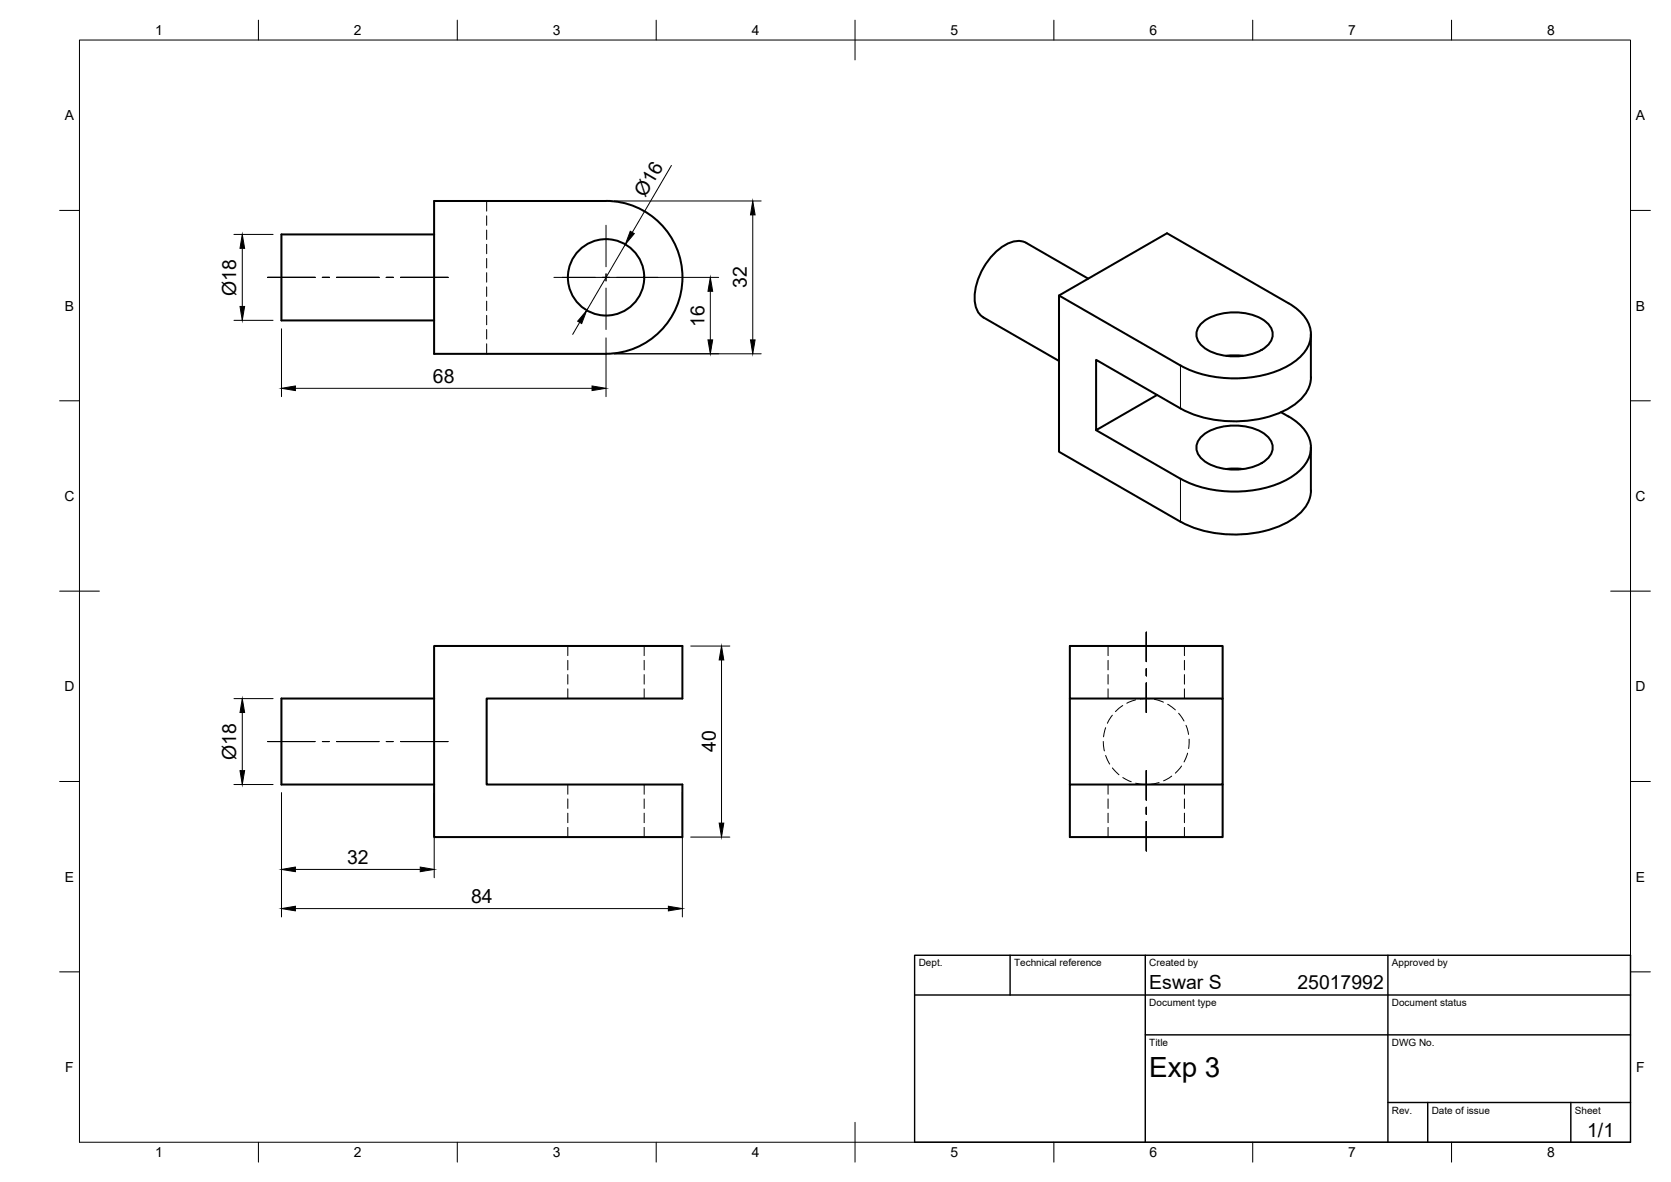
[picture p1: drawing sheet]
<svg xmlns="http://www.w3.org/2000/svg" width="420mm" height="297mm" viewBox="0 0 420 297" stroke-linecap="round" stroke-linejoin="round" font-family="sans-serif">
<!-- layer: Visible -->
<g fill="none" stroke="#000" stroke-width=".51">
<path d="M109.2 58.9h-38.4v21.6h38.4M152.4 50.5h-43.2v38.4h43.2M152.4 50.5a19.2 19.2 0 0 1 19.2 19.2 19.2 19.2 0 0 1-19.2 19.2M258.1 61.1l15.5 8.9M258.1 61.1a5.8 5.8 0 0 0-6.4 1.1 16.6 16.6 0 0 0-6.6 13.7 5 5 0 0 0 2.2 3.9l19 10.9M266.3 74.3l27.1-15.7 30.6 17.6a10.1 10.1 0 0 1 5.6 7.3 8.3 8.3 0 0 1-4.2 7.5 28.7 28.7 0 0 1-21 3.5 25 25 0 0 1-7.6-2.7l-30.5-17.5v39.2l30.5 17.6M302 81.4a13.4 13.4 0 0 1 12-2.5 8.1 8.1 0 0 1 5.8 4 3.9 3.9 0 0 1-1.7 4.4 14.4 14.4 0 0 1-15.4 0 3.7 3.7 0 0 1-.7-5.9zM308.3 89.4l2.4-.1 1.8 .1M329.6 84v10.8M329.6 94.8a9.1 9.1 0 0 1-4.8 7.3 30.1 30.1 0 0 1-24.4 2.2l-3.6-1.7-21.2-12.2v17.7l15.3-8.8M302 109.9a13.4 13.4 0 0 1 12-2.6 8.1 8.1 0 0 1 5.8 4 3.9 3.9 0 0 1-1.7 4.5 14.4 14.4 0 0 1-15.4 0 3.7 3.7 0 0 1-.7-5.9zM308.3 117.9l2.4-.2 1.8 .2"/>
<path d="M322.1 103.6a13.6 13.6 0 0 1 6.9 6.1 7.3 7.3 0 0 1-2.4 8.7 25.2 25.2 0 0 1-17 5.1 27.4 27.4 0 0 1-12.8-3.2l-21.2-12.2M329.6 112.5v10.8M329.6 123.3a9.1 9.1 0 0 1-4.8 7.3 29.8 29.8 0 0 1-28 .5M109.2 175.5h-38.4v21.7h38.4M109.2 162.3h62.4v13.2h-49.2v21.7h49.2v13.2h-62.4zM269 175.5v21.7M307.4 175.5v-13.2h-38.4v13.2h38.4v21.7h-38.4v13.2h38.4v-13.2"/>
<circle cx="152.4" cy="69.7" r="9.6"/>
</g>
<!-- layer: Hidden -->
<g fill="none" stroke="#000" stroke-width=".25">
<path d="M122.4 50.5v2.6M122.4 54.2v2.4M122.4 57.8v2.4M122.4 61.4v2.4M122.4 64.9v2.4M122.4 68.5v2.4M122.4 72.1v2.4M122.4 75.7v2.3M122.4 79.3v2.3M122.4 82.8v2.4M122.4 86.4v2.5M142.8 162.3v2.5"/>
<path d="M142.8 166v2.3M142.8 169.5v2.4M142.8 173.1v2.4M162 162.3v2.5M162 166v2.3M162 169.5v2.4M162 173.1v2.4M278.6 162.3v2.5M278.6 166v2.3M278.6 169.5v2.4M278.6 173.1v2.4M279.7 179.7l-1.3 2.1"/>
<path d="M282.3 177.3l-1.8 1.5M285.5 175.9l-2.2 .8M289.1 175.6h-2.4M290.3 175.8l2.2 .7M293.6 177l1.9 1.4M296.4 179.2l1.3 2M297.8 162.3v2.5M297.8 166v2.3M297.8 169.5v2.4M297.8 173.1v2.4M142.8 197.2v2.4M162 197.2v2.4"/>
<path d="M277.4 186.3l.3 2.4M278 189.9l1 2.1M278 182.9l-.5 2.3M278.6 197.2v2.4M279.7 193l1.6 1.7M282.3 195.4l2.1 1.1M285.6 196.8l2.3 .3M291.4 196.6l-2.3 .5M294.6 195l-2 1.2M297.1 192.5l-1.6 1.8M297.8 197.2v2.4M298.2 182.3l.7 2.3"/>
<path d="M298.6 189.3l-.9 2.2M299 185.7l-.1 2.4M142.8 200.8v2.4M142.8 204.4v2.3M142.8 207.9v2.5M162 200.8v2.4M162 204.4v2.3M162 207.9v2.5M278.6 200.8v2.4M278.6 204.4v2.3M278.6 207.9v2.5M297.8 200.8v2.4"/>
<path d="M297.8 204.4v2.3M297.8 207.9v2.5"/>
</g>
<!-- layer: Visible Narrow -->
<path d="M296.8 91.8v10.8M296.8 120.3v10.8" fill="none" stroke="#000" stroke-width=".25"/>
<!-- layer: BORDER -->
<g fill="none" stroke="#000" stroke-width=".25">
<path d="M20 10.1h390v276.9h-390zM65 5.1v5M115 5.1v5M165 5.1v5M215 5.1v10M265 5.1v5M315 5.1v5M365 5.1v5M15 52.9h5M410 52.9h5M15 100.7h5M410 100.7h5"/>
<path d="M15 148.6h10M405 148.6h10M15 196.4h5M410 196.4h5M15 244.2h5M410 244.2h5M65 287v5M115 287v5M165 287v5M215 282.1v9.9M265 287v5M315 287v5"/>
<path d="M365 287v5"/>
</g>
<!-- layer: TITLEBLOCK -->
<path d="M230 240.1h180v46.9h-180zM230 250h180M254 240.1v9.9M288 240.1v46.9M349 240.1v46.9M288 260.1h122M349 277.1h61M359 277.1v9.9M395 277.1v9.9" fill="none" stroke="#000" stroke-width=".36"/>
<!-- layer: Smart Centers -->
<g fill="none" stroke="#000" stroke-width=".25">
<path d="M152.4 56.6v10.4M67.3 69.7h11.9M81 69.7h1.8M84.6 69.7h10.7M97.1 69.7h1.8M100.7 69.7h12M139.3 69.7h10.4M151.5 69.7h1.8M152.4 68.8v1.8M152.4 72.4v10.4M155 69.7h10.5M288.2 158.9v7.4"/>
<path d="M288.2 168.1v1.7M288.2 171.6v7.5M67.3 186.4h11.9M81 186.4h1.8M84.6 186.4h10.7M97.1 186.4h1.8M100.7 186.4h12M288.2 193.7v7.4M288.2 202.9v1.7M288.2 206.4v7.5"/>
</g>
<!-- layer: FD_Dimensions -->
<g fill="none" stroke="#000" stroke-width=".25">
<path d="M58.8 58.9h9.9M154.5 50.5h36.9M168.8 41.6l-9.8 16.8M189.3 54v31.4M60.9 62.4v14.6M141.4 69.7h39.3M157.2 61.4l-9.7 16.6M178.6 73.2v12.2M58.8 80.5h9.9M70.8 82.6v17.1M74.3 97.6h74.6M145.8 81l-1.8 3"/>
<path d="M152.4 84.9v14.8M154.5 88.9h36.9M58.8 175.6h9.9M60.9 179.1v14.6M173.7 162.4h9.8M181.4 165.8v41M58.8 197.2h9.9M70.8 199.2v31.2M109.2 199.2v21.4M171.6 199.2v31.2M74.3 218.5h31.4M173.7 210.4h9.8"/>
<path d="M74.3 228.3h93.8"/>
</g>
<g fill="#000" stroke="#000" stroke-width=".25">
<path d="M158.5 58.1l1 .6-2.3 2.7zM189.3 50.5l.6 3.5h-1.2zM60.3 77h1.2l-.6 3.5zM60.9 58.9l.6 3.5h-1.2zM178.6 69.7l.6 3.5h-1.2zM70.8 97.6l3.5-.6v1.2zM147.5 78l-1.2 3.3-1.1-.6zM148.9 97l3.5 .6-3.5 .6zM178 85.4h1.2l-.6 3.5zM188.7 85.4h1.2l-.6 3.5zM60.9 175.6l.6 3.5h-1.2zM181.4 162.4l.6 3.4h-1.2z"/>
<path d="M60.3 193.7h1.2l-.6 3.5zM70.8 218.5l3.5-.6v1.2zM105.7 217.9l3.5 .6-3.5 .6zM180.8 206.8h1.2l-.6 3.6zM70.8 228.3l3.5-.6v1.2zM168.1 227.7l3.5 .6-3.5 .6z"/>
</g>
<text font-size="7" x="289" y="270.6">Exp 3</text>
<g font-size="4.9">
<text x="162.2" y="49.8" transform="rotate(-60 162.2 49.8)">Ø16</text>
<text x="59.4" y="74.3" transform="rotate(-90 59.4 74.3)">Ø18</text>
<text x="187.8" y="72.4" transform="rotate(-90 187.8 72.4)">32</text>
<text x="177.1" y="82.2" transform="rotate(-90 177.1 82.2)">16</text>
<text x="108.9" y="96.1">68</text>
<text x="59.4" y="191" transform="rotate(-90 59.4 191)">Ø18</text>
<text x="180" y="189" transform="rotate(-90 180 189)">40</text>
<text x="87.3" y="217">32</text>
<text x="118.5" y="226.9">84</text>
<text x="289" y="248.5">Eswar S</text>
<text x="326.2" y="248.5">25017992</text>
<text x="399.1" y="285.7">1/1</text>
</g>
<g font-size="3.5">
<text x="39" y="8.8">1</text>
<text x="89" y="8.8">2</text>
<text x="139" y="8.8">3</text>
<text x="189" y="8.8">4</text>
<text x="239" y="8.8">5</text>
<text x="289" y="8.8">6</text>
<text x="339" y="8.8">7</text>
<text x="389" y="8.8">8</text>
<text x="16.3" y="30.2">A</text>
<text x="411.3" y="30.2">A</text>
<text x="16.3" y="78">B</text>
<text x="411.3" y="78">B</text>
<text x="16.2" y="125.9">C</text>
<text x="411.2" y="125.9">C</text>
<text x="16.2" y="173.7">D</text>
<text x="411.2" y="173.7">D</text>
<text x="16.3" y="221.6">E</text>
<text x="411.3" y="221.6">E</text>
<text x="16.4" y="269.4">F</text>
<text x="411.4" y="269.4">F</text>
<text x="39" y="290.8">1</text>
<text x="89" y="290.8">2</text>
<text x="139" y="290.8">3</text>
<text x="189" y="290.8">4</text>
<text x="239" y="290.8">5</text>
<text x="289" y="290.8">6</text>
<text x="339" y="290.8">7</text>
<text x="389" y="290.8">8</text>
</g>
<g font-size="2.5">
<text x="231" y="242.9">Dept.</text>
<text x="255" y="242.9">Technical reference</text>
<text x="289" y="242.9">Created by</text>
<text x="350" y="242.9">Approved by</text>
<text x="289" y="252.8">Document type</text>
<text x="350" y="252.8">Document status</text>
<text x="289" y="262.9">Title</text>
<text x="350" y="262.9">DWG No.</text>
<text x="350" y="279.9">Rev.</text>
<text x="360" y="279.9">Date of issue</text>
<text x="396" y="279.9">Sheet</text>
</g>
</svg>
